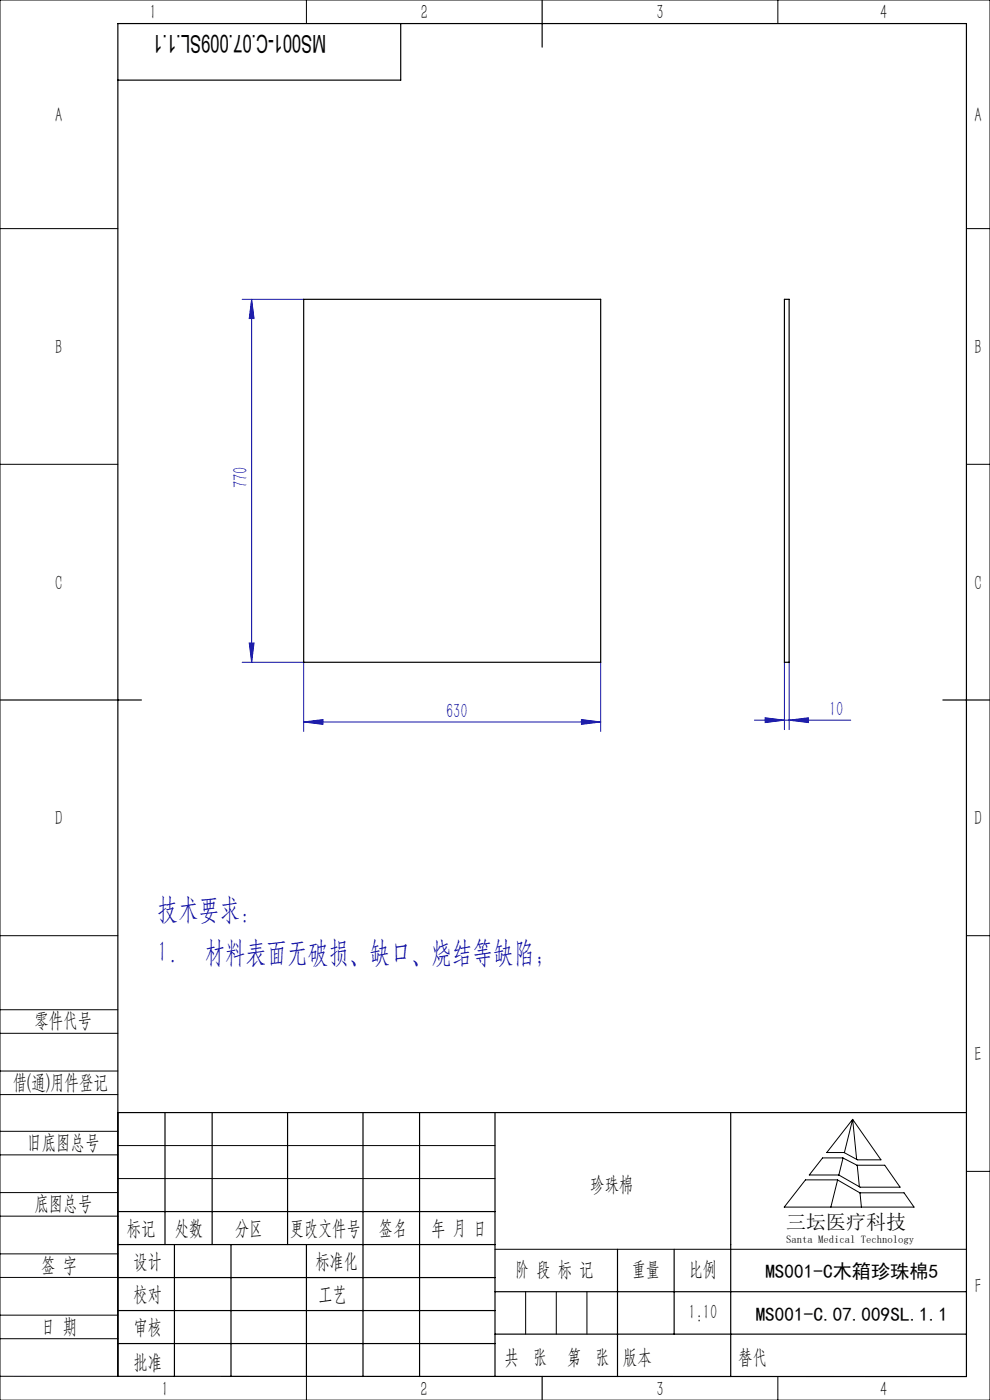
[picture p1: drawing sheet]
<svg xmlns="http://www.w3.org/2000/svg" width="210mm" height="297mm" viewBox="0 0 210 297" stroke-linecap="round" stroke-linejoin="round" font-family="sans-serif">
<g fill="none" stroke="#0000a0" stroke-width=".21">
<path d="M51.4 63.5h13M53.4 63.5l.5 4.1h-1zM53.4 63.5v77M52.9 136.4h1l-.5 4.1zM51.4 140.5h13v14.7M64.4 153.2l4.1-.5v1zM64.4 153.2h63M123.3 152.7l4.1 .5-4.1 .5zM127.4 140.5v14.7M160 152.8h20.5M162.3 152.3l4.1 .5-4.1 .5zM166.4 140.5v14.3"/>
<path d="M167.4 152.8l4.1-.5v1zM167.4 140.5v14.3"/>
</g>
<g fill="none" stroke="#000" stroke-width=".21">
<path d="M0 0h210v297h-210zM65 0v5M165 0v5M0 48.5h25M205 48.5h5M0 98.5h25M205 98.5h5M0 198.5h25M205 198.5h5M0 214.2h25M0 219.2h25M0 232.2h25"/>
<path d="M0 227.2h25M0 240h25M25 236v56h-25M180.9 237.5l6 8.6h-5l-2.9-1.6h-3.6zM180.9 237.5l-1.8 7M180.9 237.5l.8 8.5M0 245h25M0 258h25M0 253h25M25 243h80M25 250h80M170.9 250.3h6.7l4.8 2.8h9.4l2.1 3h-27.5z"/>
<path d="M174.5 245.6h4.3l3 1.6h5.9l3.2 4.7h-8.5l-4.5-2.6h-6.2zM177.7 250.3l-1.5 5.8M178.8 245.7l-.9 3.6M181.8 247.2l.5 4.6M182.4 253.1l.3 3M205 248.5h5M0 271h25M0 266h25M0 279h25M105 265h100M111.5 274v9M118 274v9"/>
<path d="M124.5 274v9M0 284h25M65 292v5M153.7 292h.1M165 292v5"/>
</g>
<g fill="none" stroke="#000" stroke-width=".25">
<path d="M85 5v12h-60M115 0v10M0 148.5h30M200 148.5h10M25 236h180M35 236v28M45 236v28M61 236v28M77 236v56M89 236v56M105 236v56M155 236v56"/>
<path d="M25 257h80M25 264h80M25 271h80M25 278h80M37 264v28M49 264v28M65 264v28M105 274h100M131 265v27M143 265v18M25 292h180v-287h-180v287M25 285h80"/>
<path d="M105 283h100M115 292v5"/>
</g>
<g fill="#0000a0">
<path d="M167.4 152.8l4.1-.5v1zM162.3 152.3l4.1 .5-4.1 .5z"/>
<path d="M64.4 153.2l4.1-.5v1zM123.3 152.7l4.1 .5-4.1 .5z"/>
<path d="M53.4 63.5l.5 4.1h-1zM52.9 136.4h1l-.5 4.1z"/>
</g>
<path d="M64.4 63.5h63v77h-63zM166.4 63.5h1v77h-1z" fill="none" stroke="#000" stroke-width=".25"/>
<g font-size="6.3" fill="#0000a0">
<text x="33.4" y="194.9">技术要求：</text>
<text x="33.4" y="204.1">1.</text>
<text x="43.4" y="204.1">材料表面无破损、缺口、烧结等缺陷；</text>
</g>
<text font-size="5.2" x="69.2" y="7.3" transform="rotate(-180 69.2 7.3)">MS001-C.07.009SL.1.1</text>
<g font-size="4.4" fill="#010000">
<text x="31.7" y="4.1">1</text>
<text x="89.2" y="4.1">2</text>
<text x="139.2" y="4.1">3</text>
<text x="186.7" y="4.1">4</text>
<text x="156.6" y="289.5">替代</text>
</g>
<g font-size="4.4">
<text x="11.7" y="25.9">A</text>
<text x="206.7" y="25.9">A</text>
<text x="11.7" y="75.1">B</text>
<text x="206.7" y="75.1">B</text>
<text x="11.7" y="125.1">C</text>
<text x="206.7" y="125.1">C</text>
<text x="11.7" y="175.1">D</text>
<text x="206.7" y="175.1">D</text>
<text x="7.3" y="217.9">零件代号</text>
<text x="206.7" y="225.1">E</text>
<text x="2.7" y="231">借(通)用件登记</text>
<text x="5.8" y="243.7">旧底图总号</text>
<text x="7.3" y="256.8">底图总号</text>
<text x="125.2" y="252.6">珍珠棉</text>
<text x="26.9" y="261.9">标记</text>
<text x="37.1" y="261.9">处数</text>
<text x="49.9" y="261.9">分区</text>
<text x="61.5" y="261.9">更改文件号</text>
<text x="80.4" y="261.9">签名</text>
<text x="91.5" y="261.9">年 月 日</text>
<text x="8.7" y="269.8">签 字</text>
<text x="28.3" y="268.9">设计</text>
<text x="66.9" y="268.9">标准化</text>
<text x="109.3" y="270.8">阶 段 标 记</text>
<text x="134" y="270.8">重量</text>
<text x="146.1" y="270.8">比例</text>
<text x="206.8" y="274.4">F</text>
<text x="28.3" y="276">校对</text>
<text x="67.6" y="276">工艺</text>
<text x="146" y="279.8">1:10</text>
<text x="8.7" y="282.9">日 期</text>
<text x="28.4" y="283">审核</text>
<text x="28.3" y="290.4">批准</text>
<text x="107" y="289.5">共 张</text>
<text x="120.3" y="289.5">第 张</text>
<text x="132.1" y="289.5">版本</text>
<text x="34.2" y="296.1">1</text>
<text x="89.2" y="296.2">2</text>
<text x="139.2" y="296.2">3</text>
<text x="186.7" y="296.2">4</text>
</g>
<g font-size="4.4" fill="#0000a0">
<text x="52.5" y="103.6" transform="rotate(-90 52.5 103.6)">770</text>
<text x="94.6" y="152.3">630</text>
<text x="175.9" y="151.9">10</text>
</g>
<text font-size="4.2" x="166.8" y="260.7">三坛医疗科技</text>
<g font-size="4.1">
<text x="162.4" y="271.1">MS001-C木箱珍珠棉5</text>
<text x="160.3" y="280.2">MS001-C.07.009SL.1.1</text>
</g>
<text font-size="2.3" x="166.8" y="263.6">Santa Medical Technology</text>
</svg>
